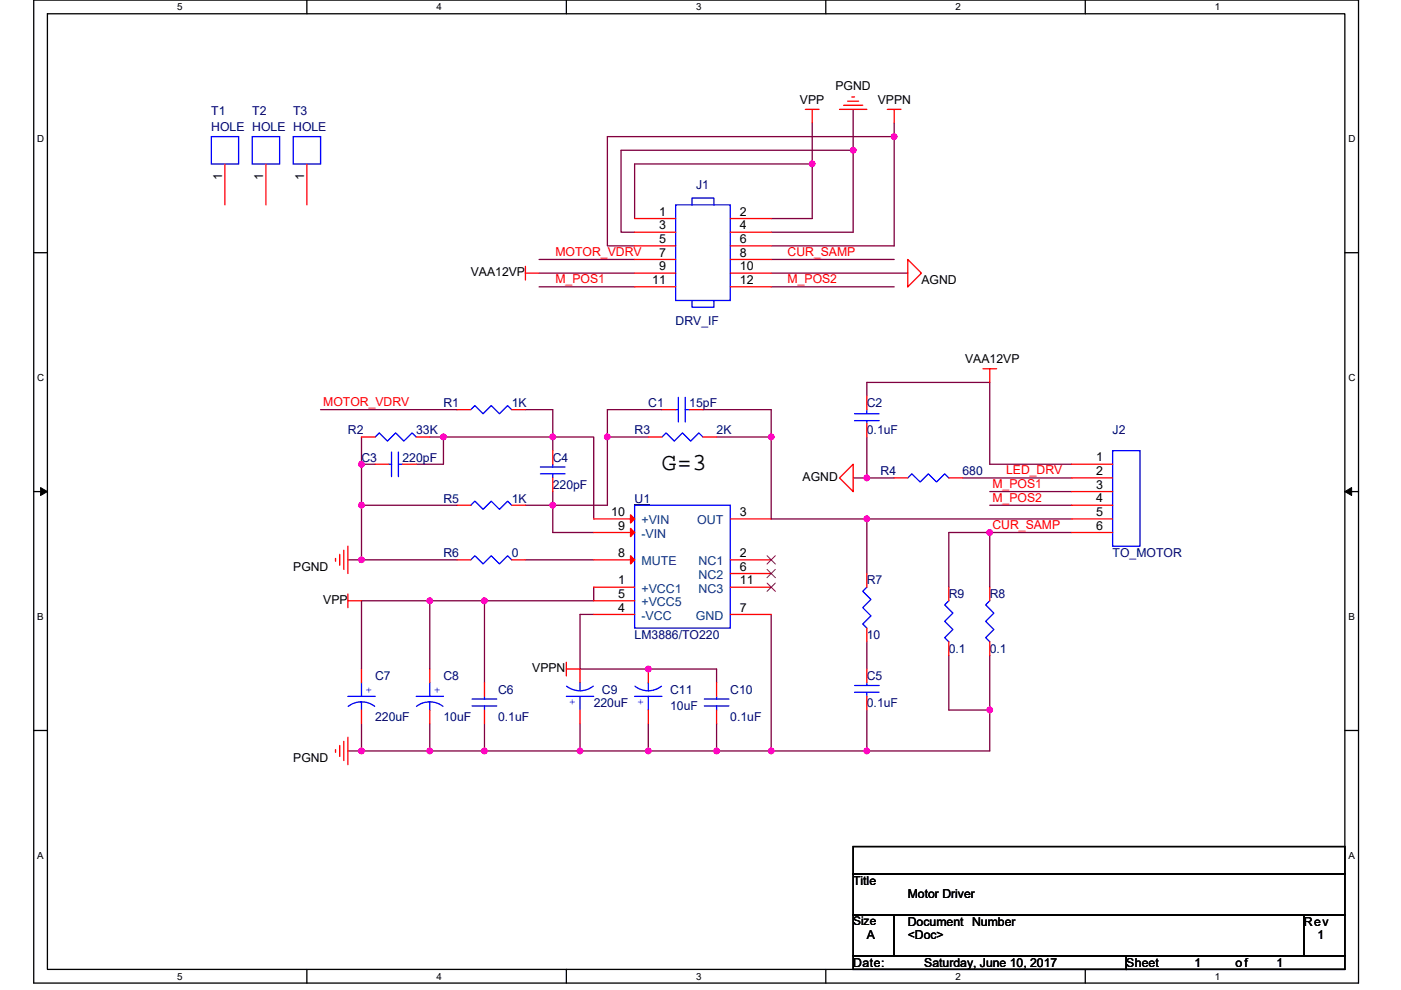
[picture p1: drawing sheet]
# OrCAD Capture schematic GALVO_DRV_BRD.DSN
size A; title: Motor Driver; rev: 1

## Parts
C1  15pF  [0603C]
C2  0.1uF  [0603C]
C3  220pF  [0603C]
C4  220pF  [0603C]
C5  0.1uF  [0603C]
C6  0.1uF  [0603C]
C7  220uF  [C_SMD_ALUELE_D10]
C8  10uF  [1206]
C9  220uF  [C_SMD_ALUELE_D10]
C10  0.1uF  [0603C]
C11  10uF  [1206]
J1  DRV_IF  [IDC12]
J2  TO_MOTOR  [SIP6]
R1  1K  [0603R]
R2  33K  [0603R]
R3  2K  [0603R]
R4  680  [0603R]
R5  1K  [0603R]
R6  0  [0603R]
R7  10  [0603R]
R8  0.1  [1210]
R9  0.1  [1210]
T1  HOLE  [HOLE_D2mm]
T2  HOLE  [HOLE_D2mm]
T3  HOLE  [HOLE_D2mm]
U1  LM3886/TO220  [TO220-11]

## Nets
AGND: C2.1 J1.10 R4.1
PGND: C3.1 C5.2 C6.2 C7.2 C8.2 C9.1 C10.2 C11.1 J1.3 J1.4 R2.1 R5.1 R6.1 R8.1 R9.1 U1.7(GND)
CUR_SAMP: J1.8 J2.6 R8.2 R9.2
LED_DRV: J2.2 R4.2
M_POS1: J1.11 J2.3
M_POS2: J1.12 J2.4
MOTOR_VDRV: J1.7 R1.1
VAA12VP: C2.2 J1.9 J2.1
VPP: C6.1 C7.1 C8.1 J1.1 J1.2 U1.1(+VCC1) U1.5(+VCC5)
VPPN: C9.2 C10.1 C11.2 J1.5 J1.6 U1.4(-VCC)
N41724: C3.2 C4.1 R1.2 R2.2 U1.10(+VIN)
N41785: C1.1 C4.2 R3.1 R5.2 U1.9(-VIN)
N41807: C1.2 J2.5 R3.2 R7.2 U1.3(OUT)
N128992: R6.2 U1.8(MUTE)
N131947: C5.1 R7.1

Not connected (* = marked no-connect by the designer): T1 1; T2 1; T3 1; U1 2(NC1)* 6(NC2)* 11(NC3)*

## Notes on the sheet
- G=3
